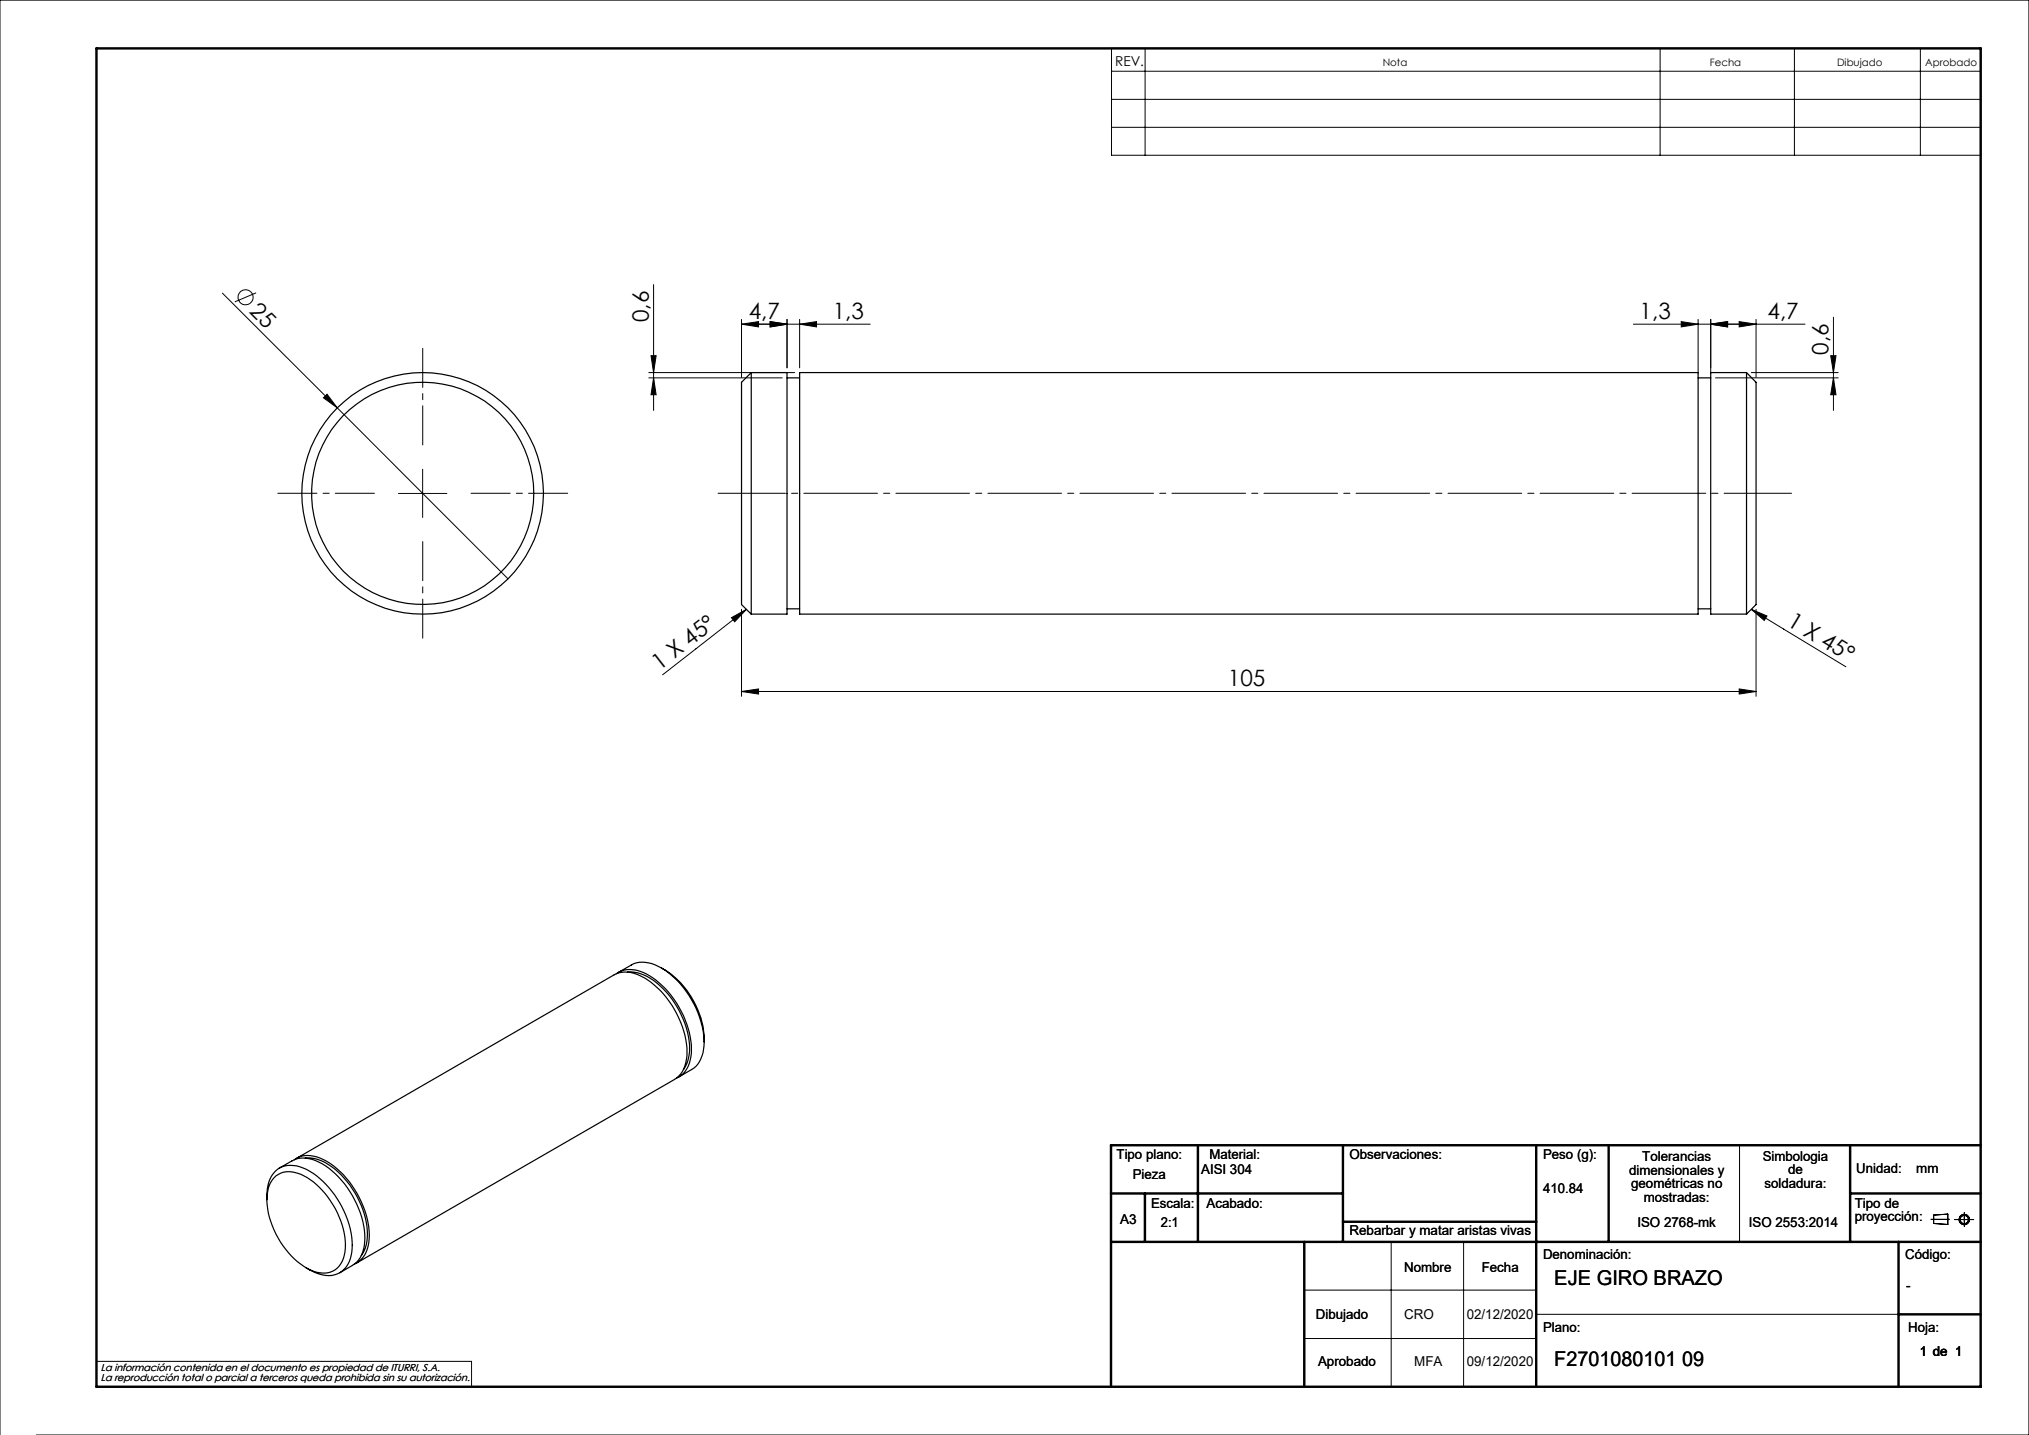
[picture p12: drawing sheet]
<svg xmlns="http://www.w3.org/2000/svg" width="420mm" height="297mm" viewBox="0 0 420 297" stroke-linecap="round" stroke-linejoin="round" font-family="sans-serif">
<g fill="none" stroke="#000" stroke-width=".21">
<path d="M230.1 10h179.9v22.1h-179.9zM230.1 14.7h179.9M237 10v22.1M343.6 10v22.1M371.4 10v22.1M397.5 10v22.1M230.1 20.6h179.9M230.1 26.3h179.9M135.3 58.9v26M46 60.7l23.8 23.7M53 60.6l-4.4 1.9M134.3 78.2h27.6"/>
<path d="M134.3 77.1h30.2M134.8 73.6h1l-.5 3.5zM135.3 78.2l.5 3.5h-1zM153.5 67.1l3.5-.5v1.1zM153.5 66.1v12M159.4 66.6l3.5 .5-3.5 .6zM162.9 66.1v10M165.5 67.1l3.5-.5v1.1zM165.5 66.1v10M180.1 67.1h-26.6M348 66.6l3.5 .5-3.5 .6zM351.5 66.1v11.1"/>
<path d="M354.1 67.1l3.5-.5v1.1zM354.1 66.1v11.1M355.1 78.2h25.4M360 66.6l3.5 .5-3.5 .6zM362.5 77.1h18M363.5 66.1v12M373.6 67.1h-35.5M379 73.6h1l-.5 3.5zM379.5 65.6v19.3M379.5 78.2l.5 3.5h-1zM67 82.3l.7-.7 2.1 2.8zM69.8 84.4l35.4 35.4"/>
<path d="M87.5 97.1v10M82.5 102.1h10M151.4 127.8l3.1-1.7-2.4 2.6zM153.5 126.1v18M154.5 126.1l-17.3 13.6M362.5 126.1l3.3 1.4-.6 .9zM362.5 126.1l19.6 11.9M363.5 126.1v18M153.5 143.1l3.5-.5v1zM153.5 143.1h210M360 142.6l3.5 .5-3.5 .5zM360.1 237v20"/>
<path d="M288 257v30M303 257v30M399.7 252.4h3.8M400.3 251.5l2.9-.2v2.1l-2.9-.2zM404.6 252.4h4M406.6 251v2.8M270 267h48M270 277h48M318 272h75M0 297v-297h420v297h-412.5M20 281.8h77.6v5.2"/>
<circle cx="50.8" cy="61.5" r="1.56"/>
<circle cx="406.6" cy="252.4" r=".86"/>
<circle cx="406.6" cy="252.4" r="1.07"/>
</g>
<g fill="none" stroke="#000" stroke-width=".5">
<path d="M20 10h390v277h-390zM248 237v20M278 237v20M318 237v50M333 237v20M383 237v20M410 237h-180v50M230 257h180M230 247h48M237 247v10M270 257v30M278 252.9h40"/>
<path d="M383 247h27M393 257v30M393 272h17"/>
</g>
<path d="M87.5 92.1v-20M77.5 102.1h-20M87.5 112.1v20M97.5 102.1h20" fill="none" stroke="#000" stroke-width=".21" stroke-dasharray="15.2 1.3 1.3 1.3" stroke-dashoffset="7.1"/>
<path d="M370.8 102.1h-222.2" fill="none" stroke="#000" stroke-width=".21" stroke-dasharray="15.2 1.3 1.3 1.3" stroke-dashoffset="1.3"/>
<g fill="#000">
<path d="M67 82.3l.7-.7 2.1 2.8zM151.4 127.8l3.1-1.7-2.4 2.6zM362.5 126.1l3.3 1.4-.6 .9z"/>
<path d="M134.8 73.6h1l-.5 3.5zM135.3 78.2l.5 3.5h-1z"/>
<path d="M159.4 66.6l3.5 .5-3.5 .6zM153.5 67.1l3.5-.5v1.1zM354.1 67.1l3.5-.5v1.1zM348 66.6l3.5 .5-3.5 .6z"/>
<path d="M379.5 78.2l.5 3.5h-1zM379 73.6h1l-.5 3.5z"/>
<path d="M153.5 143.1l3.5-.5v1zM360 142.6l3.5 .5-3.5 .5zM159.4 66.6l3.5 .5-3.5 .6zM165.5 67.1l3.5-.5v1.1zM354.1 67.1l3.5-.5v1.1zM360 66.6l3.5 .5-3.5 .6z"/>
</g>
<g fill="none" stroke="#000" stroke-width=".25">
<path d="M155.5 77.1v50M155.5 77.1l-2 2v46l2 2M155.5 77.1h7.4v50h-7.4M162.9 78.2h2.6M165.5 77.1h186v50h-186zM351.5 78.2h2.6M361.5 77.1v50M361.5 77.1h-7.4v50h7.4M361.5 77.1l2 2v46l-2 2M162.9 126h2.6M351.5 126h2.6M127.6 201.5a5.7 5.7 0 0 1 6 0 19.2 19.2 0 0 1 9.5 16.4 5.7 5.7 0 0 1-3 5.2"/>
<path d="M128.1 201.2l2.6-1.5a6.2 6.2 0 0 1 6.2 .6 19.6 19.6 0 0 1 8.9 15.3M129.9 201.2a9.5 9.5 0 0 1 7.4 3.5 18.5 18.5 0 0 1 5.4 13l-.4 2.1-.8 1.5M136.9 200.3a17.8 17.8 0 0 1 8.9 15.3M145.8 215.6a6.3 6.3 0 0 1-2.6 5.8l-2.7 1.5M61.4 239.7l65.7-37.9a6.4 6.4 0 0 1 6.3 .6 19.4 19.4 0 0 1 8.8 16.1 6.1 6.1 0 0 1-2.6 4.9l-65.7 38M63.2 239.7a8.8 8.8 0 0 1 6.8 2.8 18 18 0 0 1 6 14.4l-.4 1.4-.8 1.6M55.2 248.3a7.1 7.1 0 0 1 2.2-6.2 5.7 5.7 0 0 1 6-.1 19.1 19.1 0 0 1 9.5 16.5 5.4 5.4 0 0 1-3.6 5.3 7.5 7.5 0 0 1-5.9-1.4M56.7 243.8a4.7 4.7 0 0 1 5.5-.8 17.3 17.3 0 0 1 8.9 11.5 9 9 0 0 1-.9 7.5 4.5 4.5 0 0 1-5.3 1.1 16.9 16.9 0 0 1-9.1-11.1 9.5 9.5 0 0 1 .6-7.8zM57.8 241.8l2.6-1.5a6.3 6.3 0 0 1 6.3 .6 19.2 19.2 0 0 1 8.8 16.1 5.9 5.9 0 0 1-2.5 4.9l-2.7 1.5M60.9 240a5.6 5.6 0 0 1 6 0 19.2 19.2 0 0 1 9.4 14 7.9 7.9 0 0 1-1.5 6.7l-1.4 .9"/>
<circle cx="87.5" cy="102.1" r="23"/>
<circle cx="87.5" cy="102.1" r="25"/>
</g>
<g font-size="4.7">
<text x="51.5" y="64.5" transform="rotate(45 51.5 64.5)">25</text>
<text x="134.3" y="66.6" transform="rotate(-90 134.3 66.6)">0,6</text>
<text x="155" y="66.1">4,7</text>
<text x="172.4" y="66.1">1,3</text>
<text x="339.4" y="66.1">1,3</text>
<text x="365.9" y="66.1">4,7</text>
<text x="378.5" y="73.4" transform="rotate(-90 378.5 73.4)">0,6</text>
<text x="369.7" y="129.3" transform="rotate(31 369.7 129.3)">1 X 45°</text>
<text x="136.5" y="138.8" transform="rotate(-38 136.5 138.8)">1 X 45°</text>
<text x="254.2" y="142.1">105</text>
</g>
<g font-size="4.2">
<text x="321.7" y="265.9">EJE GIRO BRAZO</text>
<text x="321.7" y="282.8">F2701080101 09</text>
</g>
<g font-size="2.8">
<text x="230.8" y="13.6">REV.</text>
<text x="231.1" y="239.9">Tipo plano:</text>
<text x="250.3" y="239.9">Material:</text>
<text x="279.3" y="239.9">Observaciones:</text>
<text x="319.4" y="239.9">Peso (g):</text>
<text x="234.5" y="244.1">Pieza</text>
<text x="248.6" y="243">AISI 304</text>
<text x="337.2" y="243.1">dimensionales y</text>
<text x="337.6" y="246">geométricas no</text>
<text x="339.9" y="240.3">Tolerancias</text>
<text x="364.9" y="240.2">Simbologia</text>
<text x="365.3" y="245.9">soldadura:</text>
<text x="370.1" y="243">de</text>
<text x="384.2" y="242.7">Unidad:</text>
<text x="396.7" y="242.7">mm</text>
<text x="238.3" y="250">Escala:</text>
<text x="249.7" y="250">Acabado:</text>
<text x="319.4" y="246.9">410.84</text>
<text x="340.2" y="248.8">mostradas:</text>
<text x="383.9" y="250">Tipo de</text>
<text x="231.9" y="253.4">A3</text>
<text x="240.3" y="254">2:1</text>
<text x="279.3" y="255.7">Rebarbar y matar aristas vivas</text>
<text x="338.9" y="254">ISO 2768-mk</text>
<text x="362" y="254">ISO 2553:2014</text>
<text x="383.9" y="252.8">proyección:</text>
<text x="290.6" y="263.3">Nombre</text>
<text x="306.7" y="263.3">Fecha</text>
<text x="319.4" y="260.6">Denominación:</text>
<text x="394.4" y="260.6">Código:</text>
<text x="394.6" y="266.9">-</text>
<text x="272.4" y="273">Dibujado</text>
<text x="290.6" y="273">CRO</text>
<text x="303.6" y="273">02/12/2020</text>
<text x="319.4" y="275.8">Plano:</text>
<text x="395" y="275.8">Hoja:</text>
<text x="397.4" y="280.6">1 de 1</text>
<text x="272.8" y="282.8">Aprobado</text>
<text x="292.7" y="282.8">MFA</text>
<text x="303.6" y="282.8">09/12/2020</text>
</g>
<g font-size="2.1">
<text x="286.2" y="13.6">Nota</text>
<text x="353.9" y="13.6">Fecha</text>
<text x="380.3" y="13.6">Dibujado</text>
<text x="398.5" y="13.6">Aprobado</text>
<text x="20.8" y="283.7">La información contenida en el documento es propiedad de ITURRI, S.A.</text>
<text x="20.8" y="285.7">La reproducción total o parcial a terceros queda prohibida sin su autorización.</text>
</g>
</svg>
